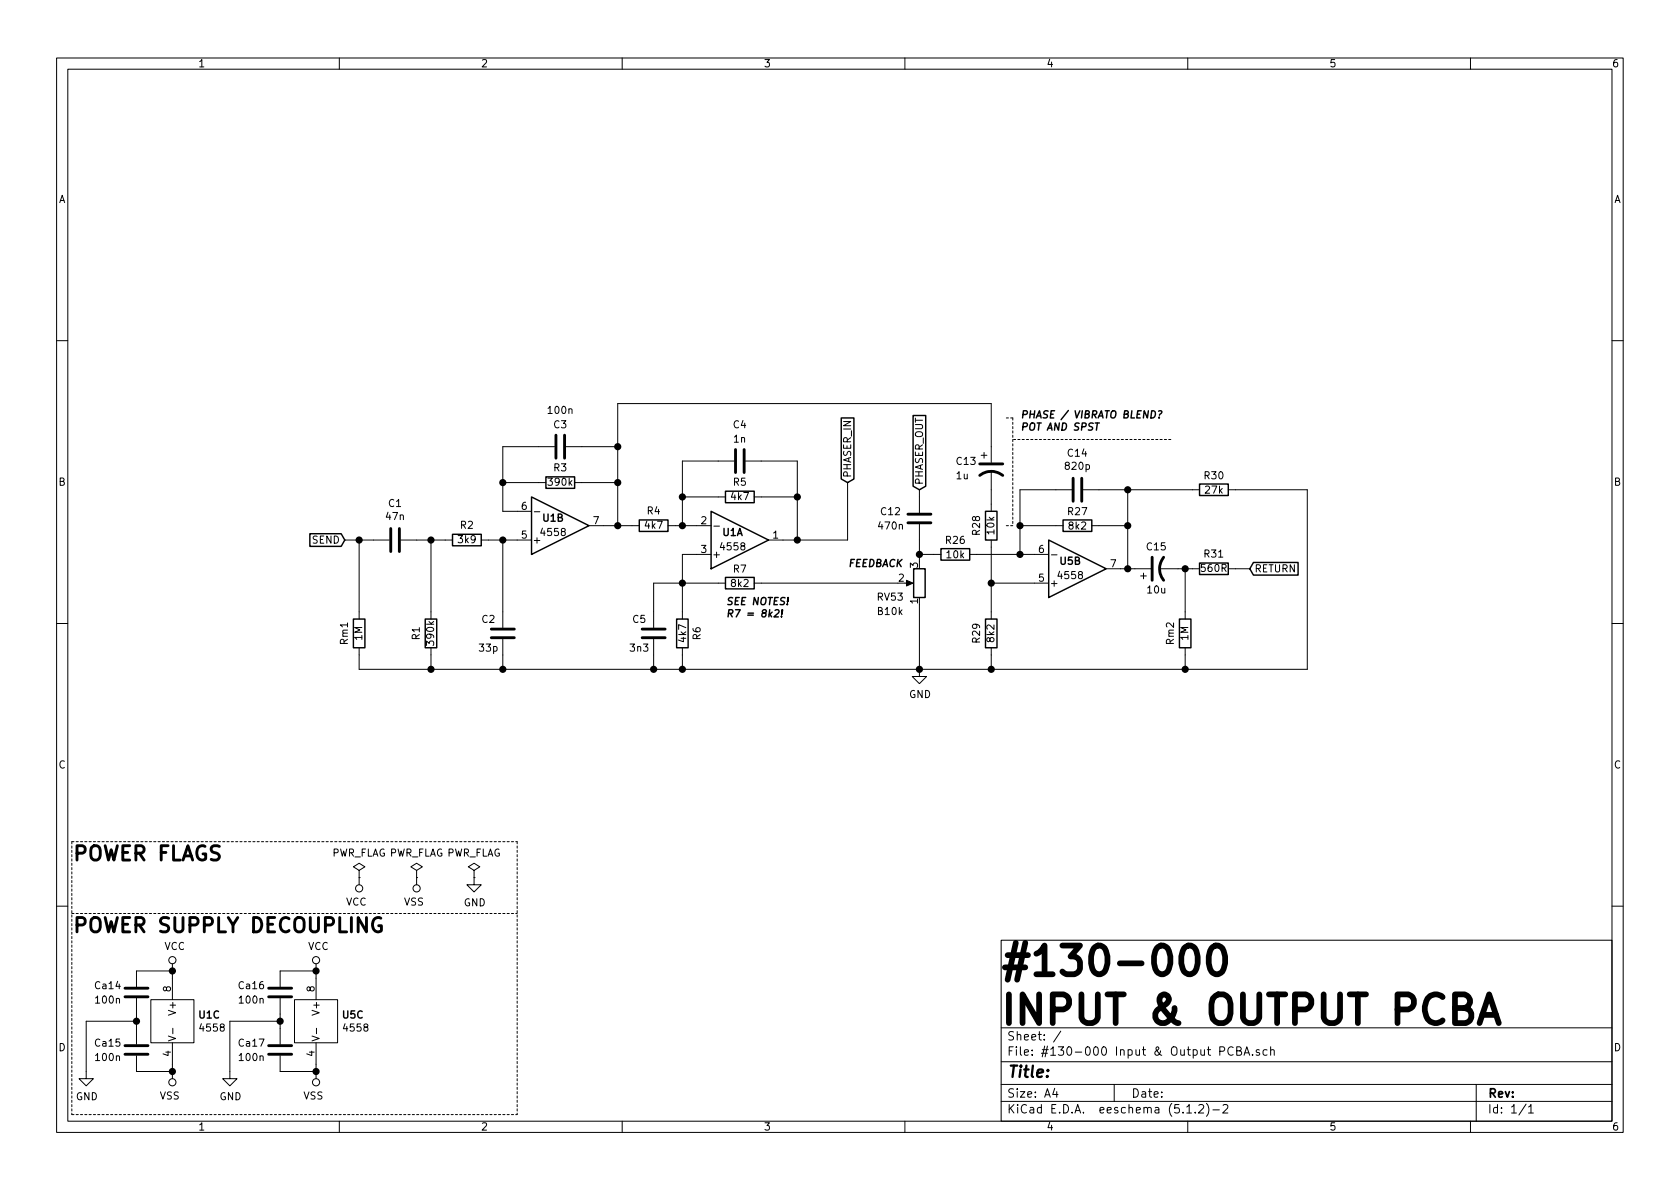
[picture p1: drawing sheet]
EESchema Schematic File Version 4
LIBS:#130-000 Input & Output PCBA-cache
EELAYER 29 0
EELAYER END
$Descr A4 11693 8268
encoding utf-8
Sheet 1 1
Title ""
Date ""
Rev ""
Comp ""
Comment1 ""
Comment2 ""
Comment3 ""
Comment4 ""
$EndDescr
$Comp
L Capacitors:C C1
U 1 1
P 2750 3750
F 0 "C1" V 3002 3750 50  0000 C CNN
F 1 "47n" V 2911 3750 50  0000 C CNN
F 2 "Capacitors_Chip_SMD:C_0603_1608M_h0.85" H 2788 3600 50  0001 C CNN
F 3 "~" H 2750 3750 50  0001 C CNN
	1    2750 3750
	0    -1   -1   0   
$EndComp
$Comp
L Resistors:R Rm1
U 1 1
P 2500 4400
F 0 "Rm1" V 2600 4400 50  0000 C CNN
F 1 "1M" V 2500 4400 50  0000 C CNN
F 2 "Resistors_SMD:R_0603_1608M" V 2430 4400 50  0001 C CNN
F 3 "" H 2500 4400 50  0001 C CNN
	1    2500 4400
	-1   0    0    1   
$EndComp
Wire Wire Line
	2500 3750 2600 3750
$Comp
L Resistors:R R1
U 1 1
P 3000 4400
F 0 "R1" V 3100 4400 50  0000 C CNN
F 1 "390k" V 3000 4400 50  0000 C CNN
F 2 "Resistors_SMD:R_0603_1608M" V 2930 4400 50  0001 C CNN
F 3 "" H 3000 4400 50  0001 C CNN
	1    3000 4400
	-1   0    0    1   
$EndComp
Wire Wire Line
	3000 3750 2900 3750
$Comp
L Resistors:R R2
U 1 1
P 3250 3750
F 0 "R2" V 3350 3750 50  0000 C CNN
F 1 "3k9" V 3250 3750 50  0000 C CNN
F 2 "Resistors_SMD:R_0603_1608M" V 3180 3750 50  0001 C CNN
F 3 "" H 3250 3750 50  0001 C CNN
	1    3250 3750
	0    -1   -1   0   
$EndComp
Wire Wire Line
	3100 3750 3000 3750
Connection ~ 3000 3750
$Comp
L Capacitors:C C2
U 1 1
P 3500 4400
F 0 "C2" H 3400 4500 50  0000 C CNN
F 1 "33p" H 3400 4300 50  0000 C CNN
F 2 "Capacitors_Chip_SMD:C_0603_1608M_h0.85" H 3538 4250 50  0001 C CNN
F 3 "~" H 3500 4400 50  0001 C CNN
	1    3500 4400
	1    0    0    -1  
$EndComp
Wire Wire Line
	3500 3750 3400 3750
Wire Wire Line
	3600 3750 3500 3750
Connection ~ 3500 3750
$Comp
L Resistors:R R3
U 1 1
P 3900 3350
F 0 "R3" V 4000 3350 50  0000 C CNN
F 1 "390k" V 3900 3350 50  0000 C CNN
F 2 "Resistors_SMD:R_0603_1608M" V 3830 3350 50  0001 C CNN
F 3 "" H 3900 3350 50  0001 C CNN
	1    3900 3350
	0    -1   -1   0   
$EndComp
Wire Wire Line
	3750 3350 3500 3350
Wire Wire Line
	3500 3350 3500 3550
Wire Wire Line
	3500 3550 3600 3550
Wire Wire Line
	4050 3350 4300 3350
Wire Wire Line
	4300 3350 4300 3650
Wire Wire Line
	4300 3650 4200 3650
$Comp
L Capacitors:C C3
U 1 1
P 3900 3100
F 0 "C3" V 4050 3100 50  0000 C CNN
F 1 "100n" V 4150 3100 50  0000 C CNN
F 2 "Capacitors_Chip_SMD:C_0603_1608M_h0.85" H 3938 2950 50  0001 C CNN
F 3 "~" H 3900 3100 50  0001 C CNN
	1    3900 3100
	0    -1   -1   0   
$EndComp
Wire Wire Line
	3750 3100 3500 3100
Wire Wire Line
	3500 3100 3500 3350
Connection ~ 3500 3350
Wire Wire Line
	4050 3100 4300 3100
Wire Wire Line
	4300 3100 4300 3350
Connection ~ 4300 3350
$Comp
L Resistors:R R4
U 1 1
P 4550 3650
F 0 "R4" V 4650 3650 50  0000 C CNN
F 1 "4k7" V 4550 3650 50  0000 C CNN
F 2 "Resistors_SMD:R_0603_1608M" V 4480 3650 50  0001 C CNN
F 3 "" H 4550 3650 50  0001 C CNN
	1    4550 3650
	0    -1   -1   0   
$EndComp
Wire Wire Line
	4400 3650 4300 3650
Connection ~ 4300 3650
$Comp
L Resistors:R R5
U 1 1
P 5150 3450
F 0 "R5" V 5250 3450 50  0000 C CNN
F 1 "4k7" V 5150 3450 50  0000 C CNN
F 2 "Resistors_SMD:R_0603_1608M" V 5080 3450 50  0001 C CNN
F 3 "" H 5150 3450 50  0001 C CNN
	1    5150 3450
	0    -1   -1   0   
$EndComp
$Comp
L Capacitors:C C4
U 1 1
P 5150 3200
F 0 "C4" V 5400 3200 50  0000 C CNN
F 1 "1n" V 5300 3200 50  0000 C CNN
F 2 "Capacitors_Chip_SMD:C_0603_1608M_h0.85" H 5188 3050 50  0001 C CNN
F 3 "~" H 5150 3200 50  0001 C CNN
	1    5150 3200
	0    -1   -1   0   
$EndComp
Connection ~ 4750 3650
Wire Wire Line
	4750 3650 4700 3650
Wire Wire Line
	5300 3450 5550 3450
Wire Wire Line
	5550 3450 5550 3750
Wire Wire Line
	5550 3750 5450 3750
Wire Wire Line
	5550 3450 5550 3200
Wire Wire Line
	5550 3200 5300 3200
Connection ~ 5550 3450
$Comp
L Capacitors:C C5
U 1 1
P 4550 4400
F 0 "C5" H 4450 4500 50  0000 C CNN
F 1 "3n3" H 4450 4300 50  0000 C CNN
F 2 "Capacitors_Chip_SMD:C_0603_1608M_h0.85" H 4588 4250 50  0001 C CNN
F 3 "~" H 4550 4400 50  0001 C CNN
	1    4550 4400
	1    0    0    -1  
$EndComp
$Comp
L Resistors:R R6
U 1 1
P 4750 4400
F 0 "R6" V 4850 4400 50  0000 C CNN
F 1 "4k7" V 4750 4400 50  0000 C CNN
F 2 "Resistors_SMD:R_0603_1608M" V 4680 4400 50  0001 C CNN
F 3 "" H 4750 4400 50  0001 C CNN
	1    4750 4400
	1    0    0    -1  
$EndComp
$Comp
L power:GND #PWR0109
U 1 1
P 6400 4650
F 0 "#PWR0109" H 6400 4400 50  0001 C CNN
F 1 "GND" H 6405 4477 50  0000 C CNN
F 2 "" H 6400 4650 50  0001 C CNN
F 3 "" H 6400 4650 50  0001 C CNN
	1    6400 4650
	1    0    0    -1  
$EndComp
$Comp
L Resistors:R R7
U 1 1
P 5150 4050
F 0 "R7" V 5050 4050 50  0000 C CNN
F 1 "8k2" V 5150 4050 50  0000 C CNN
F 2 "Resistors_SMD:R_0603_1608M" V 5080 4050 50  0001 C CNN
F 3 "" H 5150 4050 50  0001 C CNN
	1    5150 4050
	0    1    1    0   
$EndComp
Wire Wire Line
	2500 3750 2400 3750
Connection ~ 2500 3750
Text GLabel 2400 3750 0    50   Input ~ 0
SEND
Connection ~ 5550 3750
$Comp
L Resistors:R R31
U 1 1
P 8450 3950
F 0 "R31" V 8550 3950 50  0000 C CNN
F 1 "560R" V 8450 3950 50  0000 C CNN
F 2 "Resistors_SMD:R_0603_1608M" V 8380 3950 50  0001 C CNN
F 3 "" H 8450 3950 50  0001 C CNN
	1    8450 3950
	0    -1   -1   0   
$EndComp
$Comp
L Capacitors:CP C15
U 1 1
P 8050 3950
F 0 "C15" V 8200 3950 50  0000 C CNN
F 1 "10u" V 7900 3950 50  0000 C CNN
F 2 "Capacitors_Electrolytic_SMD:Nichicon_UWT1V100MCL1GB" H 8050 3950 50  0001 C CNN
F 3 "~" H 8050 3950 50  0001 C CNN
	1    8050 3950
	0    -1   -1   0   
$EndComp
Wire Wire Line
	8200 3950 8250 3950
Wire Wire Line
	7800 3950 7850 3950
$Comp
L Resistors:R R27
U 1 1
P 7500 3650
F 0 "R27" V 7400 3650 50  0000 C CNN
F 1 "8k2" V 7500 3650 50  0000 C CNN
F 2 "Resistors_SMD:R_0603_1608M" V 7430 3650 50  0001 C CNN
F 3 "" H 7500 3650 50  0001 C CNN
	1    7500 3650
	0    1    1    0   
$EndComp
$Comp
L Capacitors:C C14
U 1 1
P 7500 3400
F 0 "C14" V 7752 3400 50  0000 C CNN
F 1 "820p" V 7661 3400 50  0000 C CNN
F 2 "Capacitors_Chip_SMD:C_0603_1608M_h0.85" H 7538 3250 50  0001 C CNN
F 3 "~" H 7500 3400 50  0001 C CNN
	1    7500 3400
	0    -1   -1   0   
$EndComp
$Comp
L Resistors:R R30
U 1 1
P 8450 3400
F 0 "R30" V 8350 3400 50  0000 C CNN
F 1 "27k" V 8450 3400 50  0000 C CNN
F 2 "Resistors_SMD:R_0603_1608M" V 8380 3400 50  0001 C CNN
F 3 "" H 8450 3400 50  0001 C CNN
	1    8450 3400
	0    1    1    0   
$EndComp
Wire Wire Line
	7850 3950 7850 3650
Connection ~ 7850 3950
Wire Wire Line
	7850 3950 7900 3950
Wire Wire Line
	7650 3650 7850 3650
Connection ~ 7850 3650
Wire Wire Line
	7200 3850 7100 3850
Wire Wire Line
	7100 3850 7100 3650
Wire Wire Line
	7350 3650 7100 3650
Connection ~ 7100 3650
$Comp
L Resistors:R R29
U 1 1
P 6900 4400
F 0 "R29" V 7000 4400 50  0000 C CNN
F 1 "8k2" V 6900 4400 50  0000 C CNN
F 2 "Resistors_SMD:R_0603_1608M" V 6830 4400 50  0001 C CNN
F 3 "" H 6900 4400 50  0001 C CNN
	1    6900 4400
	-1   0    0    1   
$EndComp
$Comp
L Resistors:R R28
U 1 1
P 6900 3650
F 0 "R28" V 7000 3650 50  0000 C CNN
F 1 "10k" V 6900 3650 50  0000 C CNN
F 2 "Resistors_SMD:R_0603_1608M" V 6830 3650 50  0001 C CNN
F 3 "" H 6900 3650 50  0001 C CNN
	1    6900 3650
	-1   0    0    1   
$EndComp
Wire Wire Line
	6900 4050 6900 3800
Connection ~ 6900 4050
Wire Wire Line
	6900 4050 7200 4050
$Comp
L Capacitors:CP C13
U 1 1
P 6900 3250
F 0 "C13" H 6650 3300 50  0000 L CNN
F 1 "1u" H 6650 3200 50  0000 L CNN
F 2 "Capacitors_Electrolytic_SMD:Nichicon_UWT1H010MCL1GB" H 6900 3250 50  0001 C CNN
F 3 "~" H 6900 3250 50  0001 C CNN
	1    6900 3250
	1    0    0    -1  
$EndComp
Wire Wire Line
	6900 3500 6900 3400
Text GLabel 8700 3950 2    50   Input ~ 0
RETURN
$Comp
L Resistors:R R26
U 1 1
P 6650 3850
F 0 "R26" V 6550 3850 50  0000 C CNN
F 1 "10k" V 6650 3850 50  0000 C CNN
F 2 "Resistors_SMD:R_0603_1608M" V 6580 3850 50  0001 C CNN
F 3 "" H 6650 3850 50  0001 C CNN
	1    6650 3850
	0    1    1    0   
$EndComp
Wire Wire Line
	7100 3850 6800 3850
Connection ~ 7100 3850
$Comp
L Capacitors:C C12
U 1 1
P 6400 3600
F 0 "C12" H 6600 3650 50  0000 C CNN
F 1 "470n" H 6600 3550 50  0000 C CNN
F 2 "Capacitors_Chip_SMD:C_0603_1608M_h0.85" H 6438 3450 50  0001 C CNN
F 3 "~" H 6400 3600 50  0001 C CNN
	1    6400 3600
	-1   0    0    -1  
$EndComp
$Comp
L Resistors:RV_1x RV53
U 1 1
P 6400 4050
F 0 "RV53" H 6700 4150 50  0000 R CNN
F 1 "B10k" H 6700 4250 50  0000 R CNN
F 2 "Potentiometers_THT:Alpha_Taiwan_RD901F-40" H 6400 4050 50  0001 C CNN
F 3 "" H 6400 4050 50  0001 C CNN
	1    6400 4050
	-1   0    0    1   
$EndComp
Wire Wire Line
	6400 3900 6400 3850
Wire Wire Line
	6400 3850 6500 3850
Wire Wire Line
	6400 3850 6400 3750
Connection ~ 6400 3850
$Comp
L Resistors:R Rm2
U 1 1
P 8250 4400
F 0 "Rm2" V 8350 4400 50  0000 C CNN
F 1 "1M" V 8250 4400 50  0000 C CNN
F 2 "Resistors_SMD:R_0603_1608M" V 8180 4400 50  0001 C CNN
F 3 "" H 8250 4400 50  0001 C CNN
	1    8250 4400
	-1   0    0    1   
$EndComp
Connection ~ 8250 3950
Wire Wire Line
	8250 3950 8300 3950
Wire Wire Line
	4750 3850 4750 4050
Connection ~ 4750 4050
Wire Wire Line
	4750 3200 4750 3450
Wire Wire Line
	4750 3850 4850 3850
Wire Wire Line
	4750 3650 4850 3650
Wire Wire Line
	4750 3450 5000 3450
Connection ~ 4750 3450
Wire Wire Line
	4750 3450 4750 3650
Wire Wire Line
	4750 3200 5000 3200
Wire Wire Line
	5000 4050 4750 4050
Wire Wire Line
	5300 4050 6250 4050
Text Notes 5900 3950 0    50   Italic 10
FEEDBACK
Wire Wire Line
	2500 3750 2500 4250
Wire Wire Line
	3500 3750 3500 4250
Wire Wire Line
	3000 3750 3000 4250
Wire Wire Line
	4550 4050 4550 4250
Wire Wire Line
	4550 4050 4750 4050
Wire Wire Line
	4750 4050 4750 4250
Wire Wire Line
	6900 4050 6900 4250
Wire Wire Line
	8250 3950 8250 4250
Wire Wire Line
	6400 3450 6400 3400
Wire Wire Line
	6900 2800 4300 2800
Wire Wire Line
	4300 2800 4300 3100
Wire Wire Line
	6900 2800 6900 3100
Connection ~ 4300 3100
Wire Wire Line
	5900 3750 5900 3350
Wire Wire Line
	5550 3750 5900 3750
Text Notes 7100 3000 0    50   Italic 10
PHASE / VIBRATO BLEND?\nPOT AND SPST
Wire Notes Line
	8150 3050 7050 3050
Wire Notes Line
	7050 2900 7050 3650
$Comp
L Amplifiers_Operational:OpAmp_Dual U1
U 1 1
P 5150 3750
F 0 "U1" H 5100 3700 50  0000 C CNB
F 1 "4558" H 5100 3800 50  0000 C CNN
F 2 "Amplifiers_Operational_SMD:Texas_Instruments_RC4558IDGKR" H 5250 3750 50  0001 C CNN
F 3 "" H 5250 3750 50  0001 C CNN
	1    5150 3750
	1    0    0    1   
$EndComp
$Comp
L Amplifiers_Operational:OpAmp_Dual U1
U 2 1
P 3900 3650
F 0 "U1" H 3850 3600 50  0000 C CNB
F 1 "4558" H 3850 3700 50  0000 C CNN
F 2 "Amplifiers_Operational_SMD:Texas_Instruments_RC4558IDGKR" H 4000 3650 50  0001 C CNN
F 3 "" H 4000 3650 50  0001 C CNN
	2    3900 3650
	1    0    0    1   
$EndComp
Wire Wire Line
	2500 4550 2500 4650
Wire Wire Line
	2500 4650 3000 4650
Wire Wire Line
	8250 4650 8250 4550
Wire Wire Line
	6900 4550 6900 4650
Connection ~ 6900 4650
Wire Wire Line
	6900 4650 8250 4650
Wire Wire Line
	6400 4200 6400 4650
Connection ~ 6400 4650
Wire Wire Line
	6400 4650 6900 4650
Wire Wire Line
	4750 4550 4750 4650
Connection ~ 4750 4650
Wire Wire Line
	4750 4650 6400 4650
Wire Wire Line
	4550 4550 4550 4650
Connection ~ 4550 4650
Wire Wire Line
	4550 4650 4750 4650
Wire Wire Line
	3500 4550 3500 4650
Connection ~ 3500 4650
Wire Wire Line
	3500 4650 4550 4650
Wire Wire Line
	3000 4550 3000 4650
Connection ~ 3000 4650
Wire Wire Line
	3000 4650 3500 4650
Wire Wire Line
	9100 4650 8250 4650
Connection ~ 8250 4650
Text Notes 6950 7150 0    200  ~ 40
#130-000\nINPUT & OUTPUT PCBA
Wire Wire Line
	9100 3400 8600 3400
Wire Wire Line
	9100 3400 9100 4650
Wire Wire Line
	7850 3400 7850 3650
Wire Wire Line
	7650 3400 7850 3400
Connection ~ 7850 3400
Wire Wire Line
	7850 3400 8300 3400
Wire Wire Line
	7350 3400 7100 3400
Wire Wire Line
	7100 3400 7100 3650
Wire Notes Line
	7050 3650 7000 3650
Wire Notes Line
	7050 2900 7000 2900
$Comp
L Amplifiers_Operational:OpAmp_Dual U5
U 2 1
P 7500 3950
F 0 "U5" H 7450 3900 50  0000 C CNB
F 1 "4558" H 7450 4000 50  0000 C CNN
F 2 "Amplifiers_Operational_SMD:Texas_Instruments_RC4558IDGKR" H 7600 3950 50  0001 C CNN
F 3 "" H 7600 3950 50  0001 C CNN
	2    7500 3950
	1    0    0    1   
$EndComp
$Comp
L power:PWR_FLAG #FLG0101
U 1 1
P 2500 6100
F 0 "#FLG0101" H 2500 6175 50  0001 C CNN
F 1 "PWR_FLAG" H 2500 6273 50  0000 C CNN
F 2 "" H 2500 6100 50  0001 C CNN
F 3 "" H 2500 6100 50  0001 C CNN
	1    2500 6100
	1    0    0    -1  
$EndComp
$Comp
L power:VCC #PWR0124
U 1 1
P 2500 6100
F 0 "#PWR0124" H 2500 5950 50  0001 C CNN
F 1 "VCC" H 2518 6273 50  0000 C CNN
F 2 "" H 2500 6100 50  0001 C CNN
F 3 "" H 2500 6100 50  0001 C CNN
	1    2500 6100
	-1   0    0    1   
$EndComp
$Comp
L power:PWR_FLAG #FLG0102
U 1 1
P 2900 6100
F 0 "#FLG0102" H 2900 6175 50  0001 C CNN
F 1 "PWR_FLAG" H 2900 6273 50  0000 C CNN
F 2 "" H 2900 6100 50  0001 C CNN
F 3 "" H 2900 6100 50  0001 C CNN
	1    2900 6100
	1    0    0    -1  
$EndComp
$Comp
L power:VSS #PWR0125
U 1 1
P 2900 6100
F 0 "#PWR0125" H 2900 5950 50  0001 C CNN
F 1 "VSS" H 2918 6273 50  0000 C CNN
F 2 "" H 2900 6100 50  0001 C CNN
F 3 "" H 2900 6100 50  0001 C CNN
	1    2900 6100
	-1   0    0    1   
$EndComp
$Comp
L power:PWR_FLAG #FLG0103
U 1 1
P 3300 6100
F 0 "#FLG0103" H 3300 6175 50  0001 C CNN
F 1 "PWR_FLAG" H 3300 6273 50  0000 C CNN
F 2 "" H 3300 6100 50  0001 C CNN
F 3 "" H 3300 6100 50  0001 C CNN
	1    3300 6100
	1    0    0    -1  
$EndComp
$Comp
L power:GND #PWR0126
U 1 1
P 3300 6100
F 0 "#PWR0126" H 3300 5850 50  0001 C CNN
F 1 "GND" H 3305 5927 50  0000 C CNN
F 2 "" H 3300 6100 50  0001 C CNN
F 3 "" H 3300 6100 50  0001 C CNN
	1    3300 6100
	1    0    0    -1  
$EndComp
Wire Wire Line
	8600 3950 8700 3950
$Comp
L Capacitors:C Ca16
U 1 1
P 1950 6900
F 0 "Ca16" H 2150 6950 50  0000 C CNN
F 1 "100n" H 2150 6850 50  0000 C CNN
F 2 "Capacitors_Chip_SMD:C_0603_1608M_h0.85" H 1988 6750 50  0001 C CNN
F 3 "~" H 1950 6900 50  0001 C CNN
	1    1950 6900
	-1   0    0    -1  
$EndComp
$Comp
L Capacitors:C Ca17
U 1 1
P 1950 7300
F 0 "Ca17" H 2150 7350 50  0000 C CNN
F 1 "100n" H 2150 7250 50  0000 C CNN
F 2 "Capacitors_Chip_SMD:C_0603_1608M_h0.85" H 1988 7150 50  0001 C CNN
F 3 "~" H 1950 7300 50  0001 C CNN
	1    1950 7300
	-1   0    0    -1  
$EndComp
$Comp
L power:VSS #PWR0127
U 1 1
P 2200 7450
F 0 "#PWR0127" H 2200 7300 50  0001 C CNN
F 1 "VSS" H 2218 7623 50  0000 C CNN
F 2 "" H 2200 7450 50  0001 C CNN
F 3 "" H 2200 7450 50  0001 C CNN
	1    2200 7450
	-1   0    0    1   
$EndComp
$Comp
L power:VCC #PWR0128
U 1 1
P 2200 6750
F 0 "#PWR0128" H 2200 6600 50  0001 C CNN
F 1 "VCC" H 2217 6923 50  0000 C CNN
F 2 "" H 2200 6750 50  0001 C CNN
F 3 "" H 2200 6750 50  0001 C CNN
	1    2200 6750
	1    0    0    -1  
$EndComp
Wire Wire Line
	2200 6800 2200 6750
Wire Wire Line
	2200 6750 1950 6750
Connection ~ 2200 6750
Wire Wire Line
	2200 7450 1950 7450
Wire Wire Line
	2200 7450 2200 7400
Connection ~ 2200 7450
Wire Wire Line
	1950 7150 1950 7100
$Comp
L power:GND #PWR0129
U 1 1
P 1600 7450
F 0 "#PWR0129" H 1600 7200 50  0001 C CNN
F 1 "GND" H 1605 7277 50  0000 C CNN
F 2 "" H 1600 7450 50  0001 C CNN
F 3 "" H 1600 7450 50  0001 C CNN
	1    1600 7450
	1    0    0    -1  
$EndComp
Connection ~ 1950 7100
Wire Wire Line
	1950 7100 1950 7050
$Comp
L Capacitors:C Ca14
U 1 1
P 950 6900
F 0 "Ca14" H 1150 6950 50  0000 C CNN
F 1 "100n" H 1150 6850 50  0000 C CNN
F 2 "Capacitors_Chip_SMD:C_0603_1608M_h0.85" H 988 6750 50  0001 C CNN
F 3 "~" H 950 6900 50  0001 C CNN
	1    950  6900
	-1   0    0    -1  
$EndComp
$Comp
L Capacitors:C Ca15
U 1 1
P 950 7300
F 0 "Ca15" H 1150 7350 50  0000 C CNN
F 1 "100n" H 1150 7250 50  0000 C CNN
F 2 "Capacitors_Chip_SMD:C_0603_1608M_h0.85" H 988 7150 50  0001 C CNN
F 3 "~" H 950 7300 50  0001 C CNN
	1    950  7300
	-1   0    0    -1  
$EndComp
$Comp
L power:VSS #PWR0130
U 1 1
P 1200 7450
F 0 "#PWR0130" H 1200 7300 50  0001 C CNN
F 1 "VSS" H 1218 7623 50  0000 C CNN
F 2 "" H 1200 7450 50  0001 C CNN
F 3 "" H 1200 7450 50  0001 C CNN
	1    1200 7450
	-1   0    0    1   
$EndComp
$Comp
L power:VCC #PWR0131
U 1 1
P 1200 6750
F 0 "#PWR0131" H 1200 6600 50  0001 C CNN
F 1 "VCC" H 1217 6923 50  0000 C CNN
F 2 "" H 1200 6750 50  0001 C CNN
F 3 "" H 1200 6750 50  0001 C CNN
	1    1200 6750
	1    0    0    -1  
$EndComp
Wire Wire Line
	1200 6800 1200 6750
Wire Wire Line
	1200 6750 950  6750
Connection ~ 1200 6750
Wire Wire Line
	1200 7450 950  7450
Wire Wire Line
	1200 7450 1200 7400
Connection ~ 1200 7450
Wire Wire Line
	950  7150 950  7100
$Comp
L power:GND #PWR0132
U 1 1
P 600 7450
F 0 "#PWR0132" H 600 7200 50  0001 C CNN
F 1 "GND" H 605 7277 50  0000 C CNN
F 2 "" H 600 7450 50  0001 C CNN
F 3 "" H 600 7450 50  0001 C CNN
	1    600  7450
	1    0    0    -1  
$EndComp
Connection ~ 950  7100
Wire Wire Line
	950  7100 950  7050
$Comp
L Amplifiers_Operational:OpAmp_Dual U1
U 3 1
P 1200 7100
F 0 "U1" H 1378 7146 50  0000 L CNB
F 1 "4558" H 1378 7055 50  0000 L CNN
F 2 "Amplifiers_Operational_SMD:Texas_Instruments_RC4558IDGKR" H 1300 7100 50  0001 C CNN
F 3 "" H 1300 7100 50  0001 C CNN
	3    1200 7100
	1    0    0    -1  
$EndComp
$Comp
L Amplifiers_Operational:OpAmp_Dual U5
U 3 1
P 2200 7100
F 0 "U5" H 2378 7146 50  0000 L CNB
F 1 "4558" H 2378 7055 50  0000 L CNN
F 2 "Amplifiers_Operational_SMD:Texas_Instruments_RC4558IDGKR" H 2300 7100 50  0001 C CNN
F 3 "" H 2300 7100 50  0001 C CNN
	3    2200 7100
	1    0    0    -1  
$EndComp
Text Notes 500  6500 0    100  ~ 20
POWER SUPPLY DECOUPLING
Text GLabel 5900 3350 1    50   Input ~ 0
PHASER_IN
Text GLabel 6400 3400 1    50   Input ~ 0
PHASER_OUT
Wire Wire Line
	1600 7450 1600 7100
Wire Wire Line
	1600 7100 1950 7100
Wire Wire Line
	600  7100 950  7100
Wire Wire Line
	600  7100 600  7450
Wire Notes Line
	500  6350 3600 6350
Wire Notes Line
	500  7750 3600 7750
Wire Notes Line
	500  5850 3600 5850
Text Notes 500  6000 0    100  ~ 20
POWER FLAGS
Text Notes 5050 4300 0    50   Italic 10
SEE NOTES!\nR7 = 8k2!
Wire Notes Line
	500  5850 500  7750
Wire Notes Line
	3600 5850 3600 7750
$EndSCHEMATC
